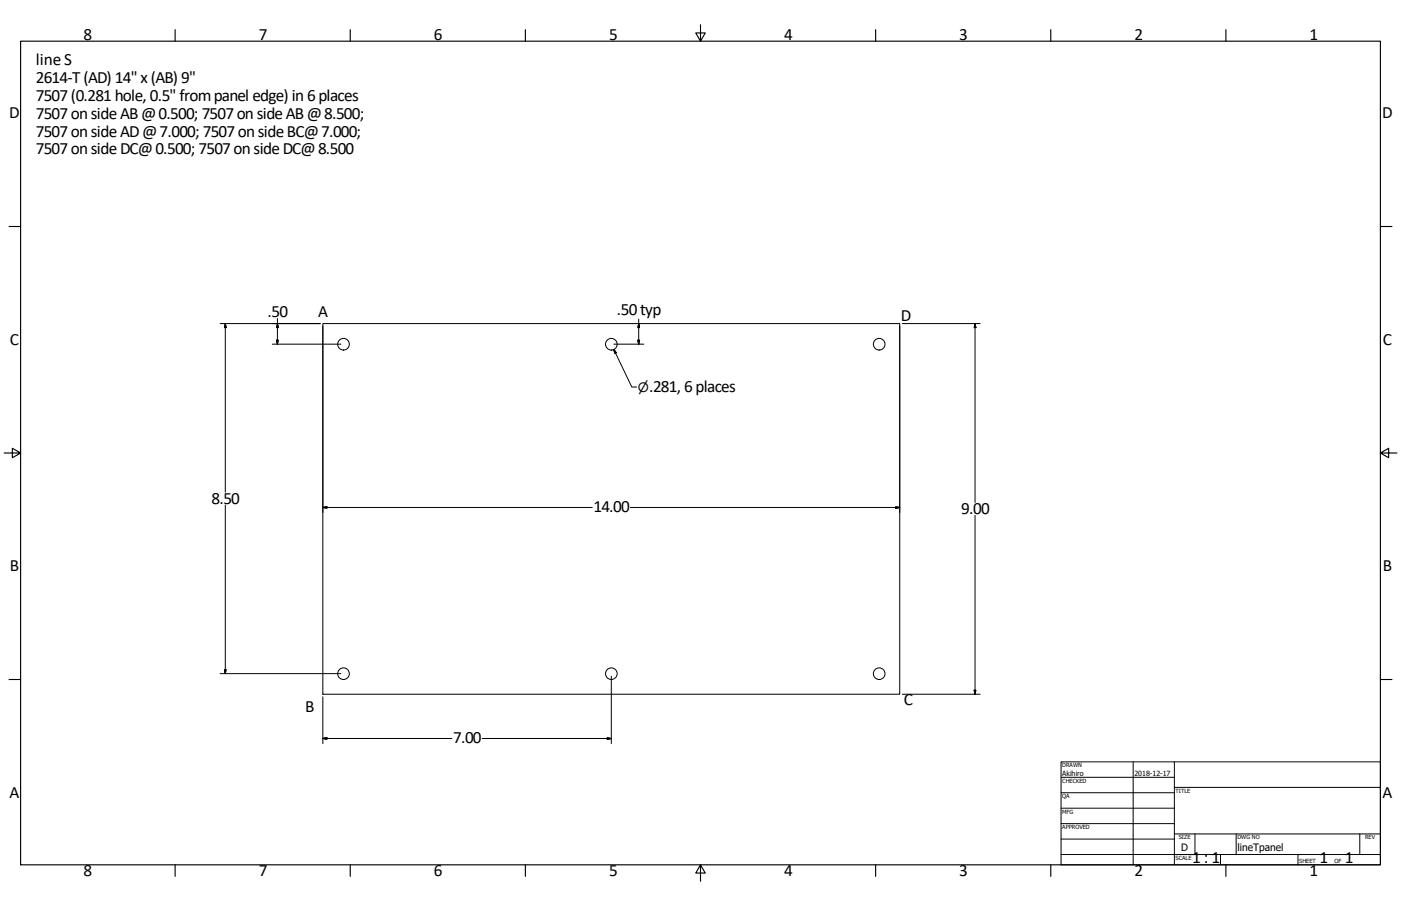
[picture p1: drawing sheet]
<svg xmlns="http://www.w3.org/2000/svg" width="864mm" height="559mm" viewBox="0 0 864 559" stroke-linecap="round" stroke-linejoin="round" font-family="sans-serif">
<!-- layer: Visible (ANSI) -->
<g fill="none" stroke="#000" stroke-width=".62">
<path d="M199 200h356v228h-356z"/>
<circle cx="212" cy="212" r="4"/>
<circle cx="377" cy="212" r="4"/>
<circle cx="542" cy="212" r="4"/>
<circle cx="212" cy="416" r="4"/>
<circle cx="377" cy="416" r="4"/>
<circle cx="542" cy="416" r="4"/>
</g>
<!-- layer: Border (ANSI) -->
<g fill="none" stroke="#000" stroke-width=".7">
<path d="M108 18v7M216 18v7M324 18v7M432 15v10l-3-5h6l-3 5M540 18v7M648 18v7M756 18v7M13 25h838v508h-838zM6 140h7M851 140h7M3 279h10l-5-3v6l5-3M851 279l5 3v-6l-5 3h10"/>
<path d="M6 419h7M851 419h7M108 533v8M216 533v8M324 533v8M432 533l3 5h-6l3-5v11M540 533v8M648 533v8M756 533v8"/>
</g>
<!-- layer: Title (ANSI) -->
<g fill="none" stroke="#000" stroke-width=".62">
<path d="M654 470h197v63h-197zM654 479h70M698 470v63M724 470v63M654 489h70M654 498h70M724 486h127M654 508h70M654 518h70M724 514h127M737 514v13M762 514v13"/>
<path d="M838 514v13M654 527h197M752 527v6M800 527v6"/>
</g>
<!-- layer: Dimension (ANSI) -->
<g fill="none" stroke="#000" stroke-width=".62">
<path d="M136 200h61M139 200v104M139 200v2h-1zM171 196v16M171 200l1 2h-2zM394 200v2h-1zM394 197v15M556 200h48M601 200v110M601 200l1 2h-1zM168 212h42M170 210h2l-1 2z"/>
<path d="M199 201v115M378 216l11 23h3M378 216l2 2h-1zM378 212h19M393 210h1v2zM555 201v115M139 311v104M199 313h2zM199 313h166M389 313h166M552 313h3h-3zM601 318v110"/>
<path d="M136 415h74M138 413h1v2zM377 417v42M199 430v29M556 428h48M601 426h1l-1 2zM199 455h2v1zM199 455h80M297 455h80M374 455h3l-3 1z"/>
</g>
<g fill="#000" stroke="#000" stroke-width=".62">
<path d="M139 200v2zM139 200v2h-1zM170 210l1 2zM170 210h2l-1 2zM171 200l1 2zM171 200l1 2h-2zM378 216l2 2zM378 216l2 2h-1zM393 210l1 2zM393 210h1v2zM394 200v2zM394 200v2h-1z"/>
<path d="M601 200l1 2zM601 200l1 2h-1zM199 313h2zM552 313h3zM552 313h3h-3zM138 413l1 2zM138 413h1v2zM601 426v2zM601 426h1l-1 2zM199 455h2zM199 455h2v1zM374 456l3-1z"/>
<path d="M374 455h3l-3 1z"/>
</g>
<g font-size="10.6">
<text x="52" y="24">8</text>
<text x="160" y="24">7</text>
<text x="267" y="24">6</text>
<text x="375" y="24">5</text>
<text x="483" y="24">4</text>
<text x="591" y="24">3</text>
<text x="699" y="24">2</text>
<text x="807" y="24">1</text>
<text x="22" y="40">lineS</text>
<text x="22" y="51">2614-T (AD) 14&quot; x (AB) 9&quot;</text>
<text x="22" y="62">7507 (0.281 hole, 0.5&quot; from panel edge) in 6 places</text>
<text x="6" y="73">D</text>
<text x="22" y="73">7507 on side AB @ 0.500; 7507 on side AB @ 8.500;</text>
<text x="852" y="73">D</text>
<text x="22" y="84">7507 on side AD @ 7.000; 7507 on side BC@ 7.000;</text>
<text x="22" y="95">7507 on side DC@ 0.500; 7507 on side DC@ 8.500</text>
<text x="165" y="196">.50</text>
<text x="196" y="196">A</text>
<text x="380" y="194">.50 typ</text>
<text x="555" y="198">D</text>
<text x="6" y="213">C</text>
<text x="852" y="213">C</text>
<text x="400" y="242">.281, 6 places</text>
<text x="130" y="311">8.50</text>
<text x="366" y="316">14.00</text>
<text x="593" y="317">9.00</text>
<text x="6" y="352">B</text>
<text x="852" y="352">B</text>
<text x="557" y="435">C</text>
<text x="188" y="439">B</text>
<text x="279" y="459">7.00</text>
<text x="6" y="492">A</text>
<text x="852" y="492">A</text>
<text x="735" y="533">1 : 1</text>
<text x="813" y="533">1</text>
<text x="829" y="533">1</text>
<text x="52" y="541">8</text>
<text x="160" y="541">7</text>
<text x="267" y="541">6</text>
<text x="375" y="541">5</text>
<text x="483" y="541">4</text>
<text x="591" y="541">3</text>
<text x="699" y="541">2</text>
<text x="807" y="541">1</text>
</g>
<text font-size="8" x="393" y="242">⌀</text>
<g font-size="6.3">
<text x="728" y="525">D</text>
<text x="763" y="525">lineTpanel</text>
</g>
<g font-size="4.4">
<text x="655" y="479">Akihiro</text>
<text x="699" y="479">2018-12-17</text>
</g>
<g font-size="3.5">
<text x="655" y="473">DRAWN</text>
<text x="655" y="483">CHECKED</text>
<text x="725" y="489">TITLE</text>
<text x="655" y="492">QA</text>
<text x="655" y="502">MFG</text>
<text x="655" y="511">APPROVED</text>
<text x="727" y="518">SIZE</text>
<text x="763" y="518">DWG NO</text>
<text x="841" y="518">REV</text>
<text x="725" y="530">SCALE</text>
<text x="801" y="533">SHEET</text>
<text x="823" y="533">OF</text>
</g>
</svg>
